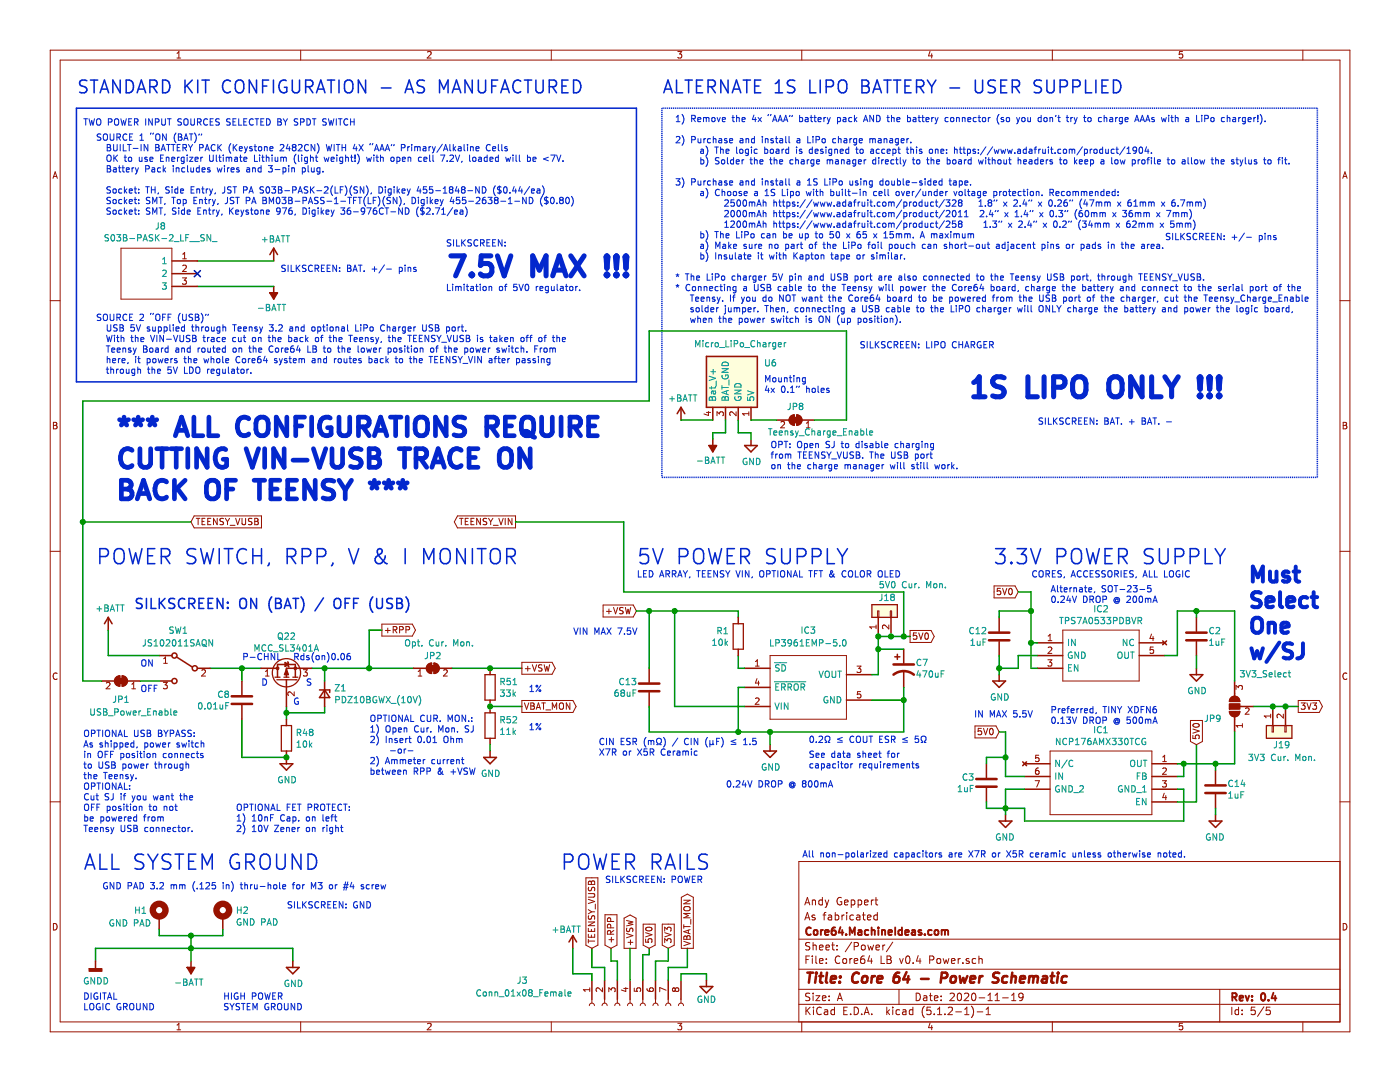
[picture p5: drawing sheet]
EESchema Schematic File Version 4
LIBS:Core64 LB v0.4-cache
EELAYER 29 0
EELAYER END
$Descr A 11000 8500
encoding utf-8
Sheet 5 5
Title "Core 64 - Power Schematic"
Date "2020-11-19"
Rev "0.4"
Comp "Core64.MachineIdeas.com"
Comment1 "As fabricated"
Comment2 "Andy Geppert"
Comment3 ""
Comment4 ""
$EndDescr
$Comp
L power:+BATT #PWR0101
U 1 1
P 850 4950
AR Path="/5E7548ED/5D2956F9" Ref="#PWR0101"  Part="1" 
AR Path="/5E755AC8/5D254AE8/5D2956F9" Ref="#PWR?"  Part="1" 
F 0 "#PWR0101" H 850 4800 50  0001 C CNN
F 1 "+BATT" H 865 5123 50  0000 C CNN
F 2 "" H 850 4950 50  0001 C CNN
F 3 "" H 850 4950 50  0001 C CNN
	1    850  4950
	1    0    0    -1  
$EndComp
Wire Wire Line
	1650 5250 1900 5250
$Comp
L power:-BATT #PWR0104
U 1 1
P 1500 7550
AR Path="/5E7548ED/5D30A5B6" Ref="#PWR0104"  Part="1" 
AR Path="/5E755AC8/5D254AE8/5D30A5B6" Ref="#PWR?"  Part="1" 
F 0 "#PWR0104" H 1500 7400 50  0001 C CNN
F 1 "-BATT" H 1515 7723 50  0000 C CNN
F 2 "" H 1500 7550 50  0001 C CNN
F 3 "" H 1500 7550 50  0001 C CNN
	1    1500 7550
	-1   0    0    1   
$EndComp
Text Notes 8100 4550 0    50   ~ 0
CORES, ACCESSORIES, ALL LOGIC
$Comp
L Switch:SW_SPDT SW1
U 1 1
P 1450 5250
AR Path="/5E7548ED/5E9AF194" Ref="SW1"  Part="1" 
AR Path="/5E755AC8/5D254AE8/5E9AF194" Ref="SW?"  Part="1" 
F 0 "SW1" H 1500 5550 50  0000 C CNN
F 1 "JS102011SAQN" H 1500 5450 50  0000 C CNN
F 2 "Button_Switch_SMD:SW_SPDT_CK-JS102011SAQN" H 1450 5250 50  0001 C CNN
F 3 "~" H 1450 5250 50  0001 C CNN
	1    1450 5250
	-1   0    0    -1  
$EndComp
Text Notes 750  1700 0    50   ~ 0
SOURCE 1 “ON (BAT)”\n  BUILT-IN BATTERY PACK (Keystone 2482CN) WITH 4X “AAA” Primary/Alkaline Cells\n  OK to use Energizer Ultimate Lithium (light weight!) with open cell 7.2V, loaded will be <7V.\n  Battery Pack includes wires and 3-pin plug.\n  \n  Socket: TH, Side Entry, JST PA S03B-PASK-2(LF)(SN), Digikey 455-1848-ND ($0.44/ea)\n  Socket: SMT, Top Entry, JST PA BM03B-PASS-1-TFT(LF)(SN), Digikey 455-2638-1-ND ($0.80)  \n  Socket: SMT, Side Entry, Keystone 976, Digikey 36-976CT-ND ($2.71/ea)
Text Notes 750  2950 0    50   ~ 0
SOURCE 2 “OFF (USB)”\n  USB 5V supplied through Teensy 3.2 and optional LiPo Charger USB port.\n  With the VIN-VUSB trace cut on the back of the Teensy, the TEENSY_VUSB is taken off of the\n  Teensy Board and routed on the Core64 LB to the lower position of the power switch. From\n  here, it powers the whole Core64 system and routes back to the TEENSY_VIN after passing\n  through the 5V LDO regulator.
$Comp
L power:+BATT #PWR0105
U 1 1
P 2150 2050
AR Path="/5E7548ED/5E791B5B" Ref="#PWR0105"  Part="1" 
AR Path="/5E755AC8/5D254AE8/5E791B5B" Ref="#PWR?"  Part="1" 
F 0 "#PWR0105" H 2150 1900 50  0001 C CNN
F 1 "+BATT" H 2165 2223 50  0000 C CNN
F 2 "" H 2150 2050 50  0001 C CNN
F 3 "" H 2150 2050 50  0001 C CNN
	1    2150 2050
	1    0    0    -1  
$EndComp
$Comp
L power:-BATT #PWR0106
U 1 1
P 2150 2250
AR Path="/5E7548ED/5E792BE2" Ref="#PWR0106"  Part="1" 
AR Path="/5E755AC8/5D254AE8/5E792BE2" Ref="#PWR?"  Part="1" 
F 0 "#PWR0106" H 2150 2100 50  0001 C CNN
F 1 "-BATT" H 2165 2423 50  0000 C CNN
F 2 "" H 2150 2250 50  0001 C CNN
F 3 "" H 2150 2250 50  0001 C CNN
	1    2150 2250
	-1   0    0    1   
$EndComp
Text Notes 650  1000 0    50   ~ 0
TWO POWER INPUT SOURCES SELECTED BY SPDT SWITCH
Wire Wire Line
	850  4950 850  5150
Wire Wire Line
	1550 2250 2150 2250
Wire Notes Line style solid
	600  850  5000 850 
Wire Notes Line style solid
	5000 850  5000 3000
Wire Notes Line style solid
	5000 3000 600  3000
Wire Notes Line style solid
	600  3000 600  850 
Text Notes 600  750  0    100  ~ 0
STANDARD KIT CONFIGURATION - AS MANUFACTURED
Text Notes 5200 750  0    100  ~ 0
ALTERNATE 1S LIPO BATTERY - USER SUPPLIED
Wire Wire Line
	4100 5250 3850 5250
Text GLabel 10200 5550 2    50   Output ~ 0
3V3
Text Notes 750  4450 0    118  ~ 0
POWER SWITCH, RPP, V & I MONITOR
Text Notes 7800 4450 0    118  ~ 0
3.3V POWER SUPPLY
$Comp
L power:GND #PWR0116
U 1 1
P 9550 6400
AR Path="/5E7548ED/5E8C4F56" Ref="#PWR0116"  Part="1" 
AR Path="/5E755AC8/5D254AE8/5E8C4F56" Ref="#PWR?"  Part="1" 
F 0 "#PWR0116" H 9550 6150 50  0001 C CNN
F 1 "GND" H 9555 6225 50  0000 C CNN
F 2 "" H 9550 6400 50  0001 C CNN
F 3 "" H 9550 6400 50  0001 C CNN
	1    9550 6400
	-1   0    0    -1  
$EndComp
Wire Notes Line
	5200 850  5200 3750
Wire Notes Line
	5200 3750 10350 3750
Wire Notes Line
	10350 3750 10350 850 
Wire Notes Line
	10350 850  5200 850 
Connection ~ 3850 5250
Text Notes 5000 4550 0    50   ~ 0
LED ARRAY, TEENSY VIN, OPTIONAL TFT & COLOR OLED
$Comp
L Device:R R?
U 1 1
P 3850 5400
AR Path="/5E755787/5E800BC1" Ref="R?"  Part="1" 
AR Path="/5E755AC8/5D2551FF/5E800BC1" Ref="R?"  Part="1" 
AR Path="/5E7548ED/5E800BC1" Ref="R51"  Part="1" 
F 0 "R51" H 3920 5446 50  0000 L CNN
F 1 "33k" H 3920 5355 50  0000 L CNN
F 2 "Resistor_SMD:R_0805_2012Metric" V 3780 5400 50  0001 C CNN
F 3 "~" H 3850 5400 50  0001 C CNN
	1    3850 5400
	1    0    0    -1  
$EndComp
$Comp
L Device:R R?
U 1 1
P 3850 5700
AR Path="/5E755787/5E800BC7" Ref="R?"  Part="1" 
AR Path="/5E755AC8/5D2551FF/5E800BC7" Ref="R?"  Part="1" 
AR Path="/5E7548ED/5E800BC7" Ref="R52"  Part="1" 
F 0 "R52" H 3920 5746 50  0000 L CNN
F 1 "11k" H 3920 5655 50  0000 L CNN
F 2 "Resistor_SMD:R_0805_2012Metric" V 3780 5700 50  0001 C CNN
F 3 "~" H 3850 5700 50  0001 C CNN
	1    3850 5700
	1    0    0    -1  
$EndComp
Wire Wire Line
	4100 5550 3850 5550
Text GLabel 4100 5550 2    50   Output ~ 0
VBAT_MON
Text Notes 650  6850 0    118  ~ 0
ALL SYSTEM GROUND
Wire Wire Line
	1550 2050 2150 2050
$Comp
L Connector:Conn_01x08_Female J?
U 1 1
P 4950 7900
AR Path="/5E75D6AB/5E8E7260" Ref="J?"  Part="1" 
AR Path="/5E7548ED/5E8E7260" Ref="J3"  Part="1" 
F 0 "J3" V 4750 8700 50  0000 L CNN
F 1 "Conn_01x08_Female" V 4850 8350 50  0000 L CNN
F 2 "Connector_PinSocket_2.54mm:PinSocket_1x08_P2.54mm_Vertical" H 4950 7900 50  0001 C CNN
F 3 "~" H 4950 7900 50  0001 C CNN
	1    4950 7900
	0    -1   1    0   
$EndComp
Text GLabel 5250 7450 1    50   Input ~ 0
3V3
Wire Wire Line
	850  5150 1250 5150
$Comp
L power:+BATT #PWR0157
U 1 1
P 4500 7450
AR Path="/5E7548ED/5E8F0624" Ref="#PWR0157"  Part="1" 
AR Path="/5E755AC8/5D254AE8/5E8F0624" Ref="#PWR?"  Part="1" 
F 0 "#PWR0157" H 4500 7300 50  0001 C CNN
F 1 "+BATT" H 4550 7600 50  0000 C CNN
F 2 "" H 4500 7450 50  0001 C CNN
F 3 "" H 4500 7450 50  0001 C CNN
	1    4500 7450
	-1   0    0    -1  
$EndComp
Text GLabel 3000 4950 2    50   Output ~ 0
+RPP
Text GLabel 4950 7450 1    50   Output ~ 0
+VSW
Wire Wire Line
	4500 7450 4500 7650
Wire Wire Line
	4650 7650 4650 7700
Wire Wire Line
	4650 7450 4650 7600
Wire Wire Line
	4750 7600 4750 7700
Wire Wire Line
	4800 7450 4800 7550
Wire Wire Line
	4850 7550 4850 7700
Wire Wire Line
	5250 7450 5250 7550
Wire Wire Line
	5250 7550 5150 7550
Wire Wire Line
	5150 7550 5150 7700
Wire Wire Line
	5400 7450 5400 7600
Wire Wire Line
	5400 7600 5250 7600
Wire Wire Line
	5250 7600 5250 7700
Wire Wire Line
	5550 7700 5550 7650
Wire Wire Line
	5550 7650 5350 7650
Wire Wire Line
	5350 7650 5350 7700
Wire Wire Line
	5050 7500 5050 7700
$Comp
L power:GND #PWR0161
U 1 1
P 5550 7700
AR Path="/5E7548ED/5E91E931" Ref="#PWR0161"  Part="1" 
AR Path="/5E755AC8/5D254AE8/5E91E931" Ref="#PWR?"  Part="1" 
F 0 "#PWR0161" H 5550 7450 50  0001 C CNN
F 1 "GND" H 5550 7550 50  0000 C CNN
F 2 "" H 5550 7700 50  0001 C CNN
F 3 "" H 5550 7700 50  0001 C CNN
	1    5550 7700
	-1   0    0    -1  
$EndComp
$Comp
L Mechanical:MountingHole_Pad H2
U 1 1
P 1750 7200
F 0 "H2" H 1850 7250 50  0000 L CNN
F 1 "GND PAD" H 1850 7157 50  0000 L CNN
F 2 "MountingHole:MountingHole_3.2mm_M3_Pad_Via" H 1750 7200 50  0001 C CNN
F 3 "~" H 1750 7200 50  0001 C CNN
	1    1750 7200
	1    0    0    -1  
$EndComp
$Comp
L Mechanical:MountingHole_Pad H1
U 1 1
P 1250 7200
F 0 "H1" H 1050 7250 50  0000 L CNN
F 1 "GND PAD" H 850 7150 50  0000 L CNN
F 2 "MountingHole:MountingHole_3.2mm_M3_Pad_Via" H 1250 7200 50  0001 C CNN
F 3 "~" H 1250 7200 50  0001 C CNN
	1    1250 7200
	1    0    0    -1  
$EndComp
Wire Wire Line
	2900 4950 2900 5250
Connection ~ 2900 5250
Wire Wire Line
	2900 5250 3250 5250
Text Notes 4400 6850 0    118  ~ 0
POWER RAILS
Wire Wire Line
	5050 7500 5100 7500
Wire Wire Line
	5100 7500 5100 7450
Wire Wire Line
	1500 7450 1500 7550
Wire Wire Line
	2300 7550 2300 7450
Text Notes 1750 7950 0    50   ~ 0
HIGH POWER\nSYSTEM GROUND
$Comp
L power:GND #PWR0115
U 1 1
P 2300 7550
AR Path="/5E7548ED/5E8C20D5" Ref="#PWR0115"  Part="1" 
AR Path="/5E755AC8/5D254AE8/5E8C20D5" Ref="#PWR?"  Part="1" 
F 0 "#PWR0115" H 2300 7300 50  0001 C CNN
F 1 "GND" H 2305 7375 50  0000 C CNN
F 2 "" H 2300 7550 50  0001 C CNN
F 3 "" H 2300 7550 50  0001 C CNN
	1    2300 7550
	1    0    0    -1  
$EndComp
Text Notes 650  7950 0    50   ~ 0
DIGITAL\nLOGIC GROUND
Connection ~ 1500 7450
Wire Wire Line
	1500 7450 2300 7450
$Comp
L power:GND #PWR0167
U 1 1
P 3850 5900
AR Path="/5E7548ED/5E93E34A" Ref="#PWR0167"  Part="1" 
AR Path="/5E755AC8/5D254AE8/5E93E34A" Ref="#PWR?"  Part="1" 
F 0 "#PWR0167" H 3850 5650 50  0001 C CNN
F 1 "GND" H 3855 5725 50  0000 C CNN
F 2 "" H 3850 5900 50  0001 C CNN
F 3 "" H 3850 5900 50  0001 C CNN
	1    3850 5900
	1    0    0    -1  
$EndComp
Wire Wire Line
	3850 5850 3850 5900
$Comp
L Device:C C?
U 1 1
P 7750 6150
AR Path="/5E755787/5EBB7068" Ref="C?"  Part="1" 
AR Path="/5E755AC8/5D2551FF/5EBB7068" Ref="C?"  Part="1" 
AR Path="/5EA63449/5EBB7068" Ref="C?"  Part="1" 
AR Path="/5E7548ED/5EBB7068" Ref="C3"  Part="1" 
F 0 "C3" H 7841 6196 50  0000 L CNN
F 1 "1uF" H 7841 6105 50  0000 L CNN
F 2 "Capacitor_SMD:C_0805_2012Metric" H 7750 6150 50  0001 C CNN
F 3 "~" H 7750 6150 50  0001 C CNN
	1    7750 6150
	-1   0    0    -1  
$EndComp
$Comp
L Device:C C?
U 1 1
P 9400 5000
AR Path="/5E755787/5EBB706E" Ref="C?"  Part="1" 
AR Path="/5E755AC8/5D2551FF/5EBB706E" Ref="C?"  Part="1" 
AR Path="/5EA63449/5EBB706E" Ref="C?"  Part="1" 
AR Path="/5E7548ED/5EBB706E" Ref="C2"  Part="1" 
F 0 "C2" H 9491 5046 50  0000 L CNN
F 1 "1uF" H 9491 4955 50  0000 L CNN
F 2 "Capacitor_SMD:C_0805_2012Metric" H 9400 5000 50  0001 C CNN
F 3 "~" H 9400 5000 50  0001 C CNN
	1    9400 5000
	1    0    0    -1  
$EndComp
Wire Wire Line
	1250 7300 1250 7350
Wire Wire Line
	750  7450 1500 7450
Wire Wire Line
	750  7450 750  7550
Text Notes 2050 5400 0    50   ~ 0
D
Text Notes 2300 5550 0    50   ~ 0
G
Text Notes 2400 5400 0    50   ~ 0
S
Wire Wire Line
	2250 5550 2250 5600
Wire Wire Line
	2250 5600 2550 5600
Wire Wire Line
	2550 5600 2550 5550
Connection ~ 2250 5600
Wire Wire Line
	2250 5600 2250 5650
$Comp
L power:GND #PWR0110
U 1 1
P 2250 5950
AR Path="/5E7548ED/5F53E985" Ref="#PWR0110"  Part="1" 
AR Path="/5E755AC8/5D254AE8/5F53E985" Ref="#PWR?"  Part="1" 
F 0 "#PWR0110" H 2250 5700 50  0001 C CNN
F 1 "GND" H 2255 5775 50  0000 C CNN
F 2 "" H 2250 5950 50  0001 C CNN
F 3 "" H 2250 5950 50  0001 C CNN
	1    2250 5950
	1    0    0    -1  
$EndComp
Wire Wire Line
	2250 5950 1900 5950
Wire Wire Line
	1900 5950 1900 5650
Wire Wire Line
	1900 5350 1900 5250
Wire Wire Line
	1900 5250 2050 5250
Connection ~ 1900 5250
$Comp
L Jumper:SolderJumper_2_Bridged JP1
U 1 1
P 950 5350
F 0 "JP1" H 950 5500 50  0000 C CNN
F 1 "USB_Power_Enable" H 850 5600 50  0000 C CNN
F 2 "Jumper:SolderJumper-2_P1.3mm_Bridged_Pad1.0x1.5mm" H 950 5350 50  0001 C CNN
F 3 "~" H 950 5350 50  0001 C CNN
	1    950  5350
	-1   0    0    1   
$EndComp
Wire Wire Line
	650  5350 800  5350
Wire Wire Line
	1100 5350 1250 5350
Text Notes 650  6550 0    50   ~ 0
OPTIONAL USB BYPASS:\nAs shipped, power switch\nin OFF position connects\nto USB power through\nthe Teensy.\nOPTIONAL:\nCut SJ if you want the \nOFF position to not\nbe powered from\nTeensy USB connector.
Text Notes 1050 4800 0    79   ~ 0
SILKSCREEN: ON (BAT) / OFF (USB)
Text GLabel 4100 5250 2    50   Output ~ 0
+VSW
Text GLabel 5000 4800 0    50   Input ~ 0
+VSW
$Comp
L power:GND #PWR0113
U 1 1
P 6050 5850
AR Path="/5E7548ED/5F56E724" Ref="#PWR0113"  Part="1" 
AR Path="/5E755AC8/5D254AE8/5F56E724" Ref="#PWR?"  Part="1" 
F 0 "#PWR0113" H 6050 5600 50  0001 C CNN
F 1 "GND" H 6055 5675 50  0000 C CNN
F 2 "" H 6050 5850 50  0001 C CNN
F 3 "" H 6050 5850 50  0001 C CNN
	1    6050 5850
	1    0    0    -1  
$EndComp
Connection ~ 3850 5550
Text Notes 3500 2200 0    157  ~ 31
7.5V MAX !!!
Text Notes 2200 2150 0    50   ~ 0
SILKSCREEN: BAT. +/- pins
Text GLabel 4800 7450 1    50   Input ~ 0
+RPP
Wire Wire Line
	3550 5250 3850 5250
$Comp
L Jumper:SolderJumper_2_Bridged JP2
U 1 1
P 3400 5250
F 0 "JP2" H 3400 5350 50  0000 C CNN
F 1 "Opt. Cur. Mon." H 3450 5450 50  0000 C CNN
F 2 "Jumper:SolderJumper-2_P1.3mm_Bridged_Pad1.0x1.5mm" H 3400 5250 50  0001 C CNN
F 3 "~" H 3400 5250 50  0001 C CNN
	1    3400 5250
	1    0    0    -1  
$EndComp
Text Notes 2900 6100 0    50   ~ 0
OPTIONAL CUR. MON.:\n1) Open Cur. Mon. SJ\n2) Insert 0.01 Ohm\n    -or-\n2) Ammeter current\nbetween RPP & +VSW 
Text Notes 5000 4450 0    118  ~ 0
5V POWER SUPPLY
Wire Wire Line
	2900 4950 3000 4950
Text GLabel 7150 5000 2    50   Output ~ 0
5V0
Text GLabel 5100 7450 1    50   Input ~ 0
5V0
Text GLabel 4650 7450 1    50   Input ~ 0
TEENSY_VUSB
Text GLabel 1500 4100 2    50   Input ~ 0
TEENSY_VUSB
Wire Wire Line
	1500 7350 1250 7350
$Comp
L power:GNDD #PWR0103
U 1 1
P 750 7550
AR Path="/5E7548ED/5D31E05B" Ref="#PWR0103"  Part="1" 
AR Path="/5E755AC8/5D254AE8/5D31E05B" Ref="#PWR?"  Part="1" 
F 0 "#PWR0103" H 750 7300 50  0001 C CNN
F 1 "GNDD" H 754 7395 50  0000 C CNN
F 2 "" H 750 7550 50  0001 C CNN
F 3 "" H 750 7550 50  0001 C CNN
	1    750  7550
	1    0    0    -1  
$EndComp
Wire Wire Line
	1500 7350 1500 7450
Wire Wire Line
	1500 7350 1750 7350
Wire Wire Line
	1750 7350 1750 7300
Connection ~ 1500 7350
Text Notes 4150 5750 0    50   ~ 0
1%
Text Notes 4150 5450 0    50   ~ 0
1%
Text Notes 1900 5200 0    50   ~ 0
P-CHNL
Text Notes 900  3950 0    146  ~ 29
*** ALL CONFIGURATIONS REQUIRE\nCUTTING VIN-VUSB TRACE ON\nBACK OF TEENSY ***
Text GLabel 5400 7450 1    50   Output ~ 0
VBAT_MON
Text Notes 7600 3150 0    157  ~ 31
1S LIPO ONLY !!!
$Comp
L CORE_64_LIBRARY:Micro_LiPo_Charger U6
U 1 1
P 5800 3000
F 0 "U6" V 5650 3200 50  0000 L CNN
F 1 "Micro_LiPo_Charger" V 5500 2650 50  0000 L CNN
F 2 "Core_Memory_8x8_Array:Micro_LiPo_Charger" H 5800 3000 50  0001 C CNN
F 3 "" H 5800 3000 50  0001 C CNN
	1    5800 3000
	0    1    1    0   
$EndComp
$Comp
L power:GND #PWR0150
U 1 1
P 5900 3450
AR Path="/5E7548ED/5F5509C3" Ref="#PWR0150"  Part="1" 
AR Path="/5E755AC8/5D254AE8/5F5509C3" Ref="#PWR?"  Part="1" 
F 0 "#PWR0150" H 5900 3200 50  0001 C CNN
F 1 "GND" H 5905 3275 50  0000 C CNN
F 2 "" H 5900 3450 50  0001 C CNN
F 3 "" H 5900 3450 50  0001 C CNN
	1    5900 3450
	1    0    0    -1  
$EndComp
$Comp
L power:-BATT #PWR0153
U 1 1
P 5600 3450
AR Path="/5E7548ED/5F5623DF" Ref="#PWR0153"  Part="1" 
AR Path="/5E755AC8/5D254AE8/5F5623DF" Ref="#PWR?"  Part="1" 
F 0 "#PWR0153" H 5600 3300 50  0001 C CNN
F 1 "-BATT" H 5615 3623 50  0000 C CNN
F 2 "" H 5600 3450 50  0001 C CNN
F 3 "" H 5600 3450 50  0001 C CNN
	1    5600 3450
	-1   0    0    1   
$EndComp
$Comp
L power:+BATT #PWR0154
U 1 1
P 5350 3300
AR Path="/5E7548ED/5F56292A" Ref="#PWR0154"  Part="1" 
AR Path="/5E755AC8/5D254AE8/5F56292A" Ref="#PWR?"  Part="1" 
F 0 "#PWR0154" H 5350 3150 50  0001 C CNN
F 1 "+BATT" H 5365 3473 50  0000 C CNN
F 2 "" H 5350 3300 50  0001 C CNN
F 3 "" H 5350 3300 50  0001 C CNN
	1    5350 3300
	1    0    0    -1  
$EndComp
Wire Wire Line
	5350 3300 5600 3300
Wire Wire Line
	5800 3300 5800 3400
Wire Wire Line
	5800 3400 5900 3400
Wire Wire Line
	5900 3400 5900 3450
Wire Wire Line
	5700 3300 5700 3400
Wire Wire Line
	5700 3400 5600 3400
Wire Wire Line
	5600 3400 5600 3450
Text Notes 1850 6550 0    50   ~ 0
OPTIONAL FET PROTECT:\n1) 10nF Cap. on left\n2) 10V Zener on right
$Comp
L S03B-PASK-2_LF__SN_:S03B-PASK-2_LF__SN_ J8
U 1 1
P 1550 2250
F 0 "J8" H 1840 1782 50  0000 C CNN
F 1 "S03B-PASK-2_LF__SN_" H 1840 1875 50  0000 C CNN
F 2 "JST_S03B-PASK-2_LF__SN_:S03BPASK2LFSN" H 2200 2350 50  0001 L CNN
F 3 "http://www.jst-mfg.com/product/pdf/eng/ePA-F.pdf" H 2200 2250 50  0001 L CNN
F 4 "JST (JAPAN SOLDERLESS TERMINALS) - S03B-PASK-2(LF)(SN) - HEADER, PA, 3WAY, SIDE, 2MM" H 2200 2150 50  0001 L CNN "Description"
F 5 "6.5" H 2200 2050 50  0001 L CNN "Height"
F 6 "JST (JAPAN SOLDERLESS TERMINALS)" H 2200 1950 50  0001 L CNN "Manufacturer_Name"
F 7 "S03B-PASK-2(LF)(SN)" H 2200 1850 50  0001 L CNN "Manufacturer_Part_Number"
F 8 "S03B-PASK-2(LF)(SN)" H 2200 1750 50  0001 L CNN "Arrow Part Number"
F 9 "https://www.arrow.com/en/products/s03b-pask-2-lf-sn/jst-manufacturing" H 2200 1650 50  0001 L CNN "Arrow Price/Stock"
F 10 "" H 2200 1550 50  0001 L CNN "Mouser Part Number"
F 11 "" H 2200 1450 50  0001 L CNN "Mouser Price/Stock"
	1    1550 2250
	-1   0    0    1   
$EndComp
Text Notes 9150 1900 0    50   ~ 0
SILKSCREEN: +/- pins
Text Notes 5300 2550 0    50   ~ 0
1) Remove the 4x “AAA” battery pack AND the battery connector (so you don’t try to charge AAAs with a LiPo charger!).\n\n2) Purchase and install a LiPo charge manager.\n     a) The logic board is designed to accept this one: https://www.adafruit.com/product/1904.\n     b) Solder the the charge manager directly to the board without headers to keep a low profile to allow the stylus to fit.\n\n3) Purchase and install a 1S LiPo using double-sided tape. \n     a) Choose a 1S Lipo with built-in cell over/under voltage protection. Recommended:\n          2500mAh https://www.adafruit.com/product/328   1.8” x 2.4” x 0.26” (47mm x 61mm x 6.7mm)\n          2000mAh https://www.adafruit.com/product/2011  2.4” x 1.4” x 0.3” (60mm x 36mm x 7mm)\n          1200mAh https://www.adafruit.com/product/258    1.3” x 2.4” x 0.2” (34mm x 62mm x 5mm)\n     b) The LiPo can be up to 50 x 65 x 15mm. A maximum \n     a) Make sure no part of the LiPo foil pouch can short-out adjacent pins or pads in the area.\n     b) Insulate it with Kapton tape or similar.\n\n* The LiPo charger 5V pin and USB port are also connected to the Teensy USB port, through TEENSY_VUSB.\n* Connecting a USB cable to the Teensy will power the Core64 board, charge the battery and connect to the serial port of the\n   Teensy. If you do NOT want the Core64 board to be powered from the USB port of the charger, cut the Teensy_Charge_Enable \n   solder jumper. Then, connecting a USB cable to the LiPO charger will ONLY charge the battery and power the logic board,\n   when the power switch is ON (up position).
Wire Wire Line
	4500 7650 4650 7650
Wire Wire Line
	4650 7600 4750 7600
Wire Wire Line
	4800 7550 4850 7550
Wire Wire Line
	4950 7450 4950 7700
$Comp
L Jumper:SolderJumper_2_Bridged JP8
U 1 1
P 6250 3300
F 0 "JP8" H 6250 3200 50  0000 C CNN
F 1 "Teensy_Charge_Enable" H 6050 3400 50  0000 C CNN
F 2 "Jumper:SolderJumper-2_P1.3mm_Bridged_RoundedPad1.0x1.5mm" H 6250 3300 50  0001 C CNN
F 3 "~" H 6250 3300 50  0001 C CNN
	1    6250 3300
	-1   0    0    1   
$EndComp
Text Notes 6050 3700 0    50   ~ 0
OPT: Open SJ to disable charging\nfrom TEENSY_VUSB. The USB port\non the charge manager will still work.
Wire Wire Line
	5900 3300 6100 3300
Text Notes 6300 6750 0    50   ~ 0
All non-polarized capacitors are X7R or X5R ceramic unless otherwise noted.
$Comp
L NCP176AMX330TCG:NCP176AMX330TCG IC1
U 1 1
P 9250 6000
F 0 "IC1" H 9850 6268 50  0000 C CNN
F 1 "NCP176AMX330TCG" H 9850 6175 50  0000 C CNN
F 2 "NCP176AMX330TCG:NCP176AMX330TCG" H 10300 6100 50  0001 L CNN
F 3 "https://www.mouser.com/datasheet/2/308/NCP176-D-1551588.pdf" H 10300 6000 50  0001 L CNN
F 4 "ON Semiconductor NCP176AMX330TCG, LDO Voltage Regulator, 500mA, 3.3 V +/-0.8%, 1.4  5.5 Vin, 6-Pin XDFN" H 10300 5900 50  0001 L CNN "Description"
F 5 "0.45" H 10300 5800 50  0001 L CNN "Height"
F 6 "ON Semiconductor" H 10300 5700 50  0001 L CNN "Manufacturer_Name"
F 7 "NCP176AMX330TCG" H 10300 5600 50  0001 L CNN "Manufacturer_Part_Number"
F 8 "NCP176AMX330TCG" H 10300 5500 50  0001 L CNN "Arrow Part Number"
F 9 "https://www.arrow.com/en/products/ncp176amx330tcg/on-semiconductor" H 10300 5400 50  0001 L CNN "Arrow Price/Stock"
F 10 "863-NCP176AMX330TCG" H 10300 5300 50  0001 L CNN "Mouser Part Number"
F 11 "https://www.mouser.com/Search/Refine.aspx?Keyword=863-NCP176AMX330TCG" H 10300 5200 50  0001 L CNN "Mouser Price/Stock"
	1    9250 6000
	-1   0    0    -1  
$EndComp
$Comp
L TPS7A0533PDBVR:TPS7A0533PDBVR IC2
U 1 1
P 8150 5050
F 0 "IC2" H 8650 5318 50  0000 C CNN
F 1 "TPS7A0533PDBVR" H 8650 5225 50  0000 C CNN
F 2 "TPS7A0533PDBVR:SOT95P280X145-5N" H 9000 5150 50  0001 L CNN
F 3 "http://www.ti.com/lit/gpn/tps7a05" H 9000 5050 50  0001 L CNN
F 4 "1-A, ultra-low-IQ, 200-mA low-dropout (LDO) regulator in a small-sized package" H 9000 4950 50  0001 L CNN "Description"
F 5 "1.45" H 9000 4850 50  0001 L CNN "Height"
F 6 "Texas Instruments" H 9000 4750 50  0001 L CNN "Manufacturer_Name"
F 7 "TPS7A0533PDBVR" H 9000 4650 50  0001 L CNN "Manufacturer_Part_Number"
F 8 "TPS7A0533PDBVR" H 9000 4550 50  0001 L CNN "Arrow Part Number"
F 9 "https://www.arrow.com/en/products/tps7a0533pdbvr/texas-instruments" H 9000 4450 50  0001 L CNN "Arrow Price/Stock"
F 10 "595-TPS7A0533PDBVR" H 9000 4350 50  0001 L CNN "Mouser Part Number"
F 11 "https://www.mouser.co.uk/ProductDetail/Texas-Instruments/TPS7A0533PDBVR?qs=vdi0iO8H4N0h9F4GOtQJBA%3D%3D" H 9000 4250 50  0001 L CNN "Mouser Price/Stock"
	1    8150 5050
	1    0    0    -1  
$EndComp
Text Notes 8250 5700 0    50   ~ 0
Preferred, TINY XDFN6\n0.13V DROP @ 500mA
Text Notes 8250 4750 0    50   ~ 0
Alternate, SOT-23-5\n0.24V DROP @ 200mA
$Comp
L power:GND #PWR0119
U 1 1
P 7850 5300
AR Path="/5E7548ED/5F5C202C" Ref="#PWR0119"  Part="1" 
AR Path="/5E755AC8/5D254AE8/5F5C202C" Ref="#PWR?"  Part="1" 
F 0 "#PWR0119" H 7850 5050 50  0001 C CNN
F 1 "GND" H 7855 5125 50  0000 C CNN
F 2 "" H 7850 5300 50  0001 C CNN
F 3 "" H 7850 5300 50  0001 C CNN
	1    7850 5300
	1    0    0    -1  
$EndComp
Wire Wire Line
	9250 6100 9300 6100
Wire Wire Line
	9300 6100 9300 6000
Wire Wire Line
	9300 6000 9250 6000
Connection ~ 9300 6000
$Comp
L Device:C C?
U 1 1
P 9550 6200
AR Path="/5E755787/5F5D4D85" Ref="C?"  Part="1" 
AR Path="/5E755AC8/5D2551FF/5F5D4D85" Ref="C?"  Part="1" 
AR Path="/5EA63449/5F5D4D85" Ref="C?"  Part="1" 
AR Path="/5E7548ED/5F5D4D85" Ref="C14"  Part="1" 
F 0 "C14" H 9641 6246 50  0000 L CNN
F 1 "1uF" H 9641 6155 50  0000 L CNN
F 2 "Capacitor_SMD:C_0805_2012Metric" H 9550 6200 50  0001 C CNN
F 3 "~" H 9550 6200 50  0001 C CNN
	1    9550 6200
	1    0    0    -1  
$EndComp
$Comp
L Device:C C?
U 1 1
P 7850 5000
AR Path="/5E755787/5F5DC13F" Ref="C?"  Part="1" 
AR Path="/5E755AC8/5D2551FF/5F5DC13F" Ref="C?"  Part="1" 
AR Path="/5EA63449/5F5DC13F" Ref="C?"  Part="1" 
AR Path="/5E7548ED/5F5DC13F" Ref="C12"  Part="1" 
F 0 "C12" H 7941 5046 50  0000 L CNN
F 1 "1uF" H 7941 4955 50  0000 L CNN
F 2 "Capacitor_SMD:C_0805_2012Metric" H 7850 5000 50  0001 C CNN
F 3 "~" H 7850 5000 50  0001 C CNN
	1    7850 5000
	-1   0    0    -1  
$EndComp
Wire Wire Line
	9250 6300 9400 6300
Wire Wire Line
	9400 6300 9400 5850
Wire Wire Line
	9300 6000 9550 6000
Text GLabel 9400 5850 1    50   Input ~ 0
5V0
Wire Wire Line
	9550 6000 9550 6050
Connection ~ 9550 6000
Wire Wire Line
	9550 6350 9550 6400
$Comp
L power:GND #PWR0125
U 1 1
P 7900 6400
AR Path="/5E7548ED/5F5EF2E5" Ref="#PWR0125"  Part="1" 
AR Path="/5E755AC8/5D254AE8/5F5EF2E5" Ref="#PWR?"  Part="1" 
F 0 "#PWR0125" H 7900 6150 50  0001 C CNN
F 1 "GND" H 7905 6225 50  0000 C CNN
F 2 "" H 7900 6400 50  0001 C CNN
F 3 "" H 7900 6400 50  0001 C CNN
	1    7900 6400
	-1   0    0    -1  
$EndComp
Wire Wire Line
	8050 6100 7900 6100
Wire Wire Line
	8050 6200 7900 6200
Wire Wire Line
	7900 6200 7900 6350
Wire Wire Line
	7750 6000 7750 5950
Wire Wire Line
	7750 5950 7900 5950
Connection ~ 7900 5950
Wire Wire Line
	7750 6300 7750 6350
Wire Wire Line
	7750 6350 7900 6350
Connection ~ 7900 6350
Wire Wire Line
	7900 6350 7900 6400
Wire Wire Line
	9150 5150 9250 5150
$Comp
L power:GND #PWR0160
U 1 1
P 9400 5250
AR Path="/5E7548ED/5F5FF918" Ref="#PWR0160"  Part="1" 
AR Path="/5E755AC8/5D254AE8/5F5FF918" Ref="#PWR?"  Part="1" 
F 0 "#PWR0160" H 9400 5000 50  0001 C CNN
F 1 "GND" H 9405 5075 50  0000 C CNN
F 2 "" H 9400 5250 50  0001 C CNN
F 3 "" H 9400 5250 50  0001 C CNN
	1    9400 5250
	1    0    0    -1  
$EndComp
Wire Wire Line
	9250 5150 9250 4800
Wire Wire Line
	9250 4800 9400 4800
Wire Wire Line
	9400 4800 9400 4850
Connection ~ 9400 4800
Wire Wire Line
	9400 5150 9400 5250
Wire Wire Line
	7850 4850 7850 4800
Wire Wire Line
	7850 4800 8100 4800
Wire Wire Line
	8100 5050 8150 5050
Wire Wire Line
	8100 5050 8100 5250
Wire Wire Line
	8100 5250 8150 5250
Connection ~ 8100 5050
Connection ~ 8100 4800
Wire Wire Line
	8100 4800 8100 5050
Wire Wire Line
	8150 5150 8000 5150
Wire Wire Line
	8000 5150 8000 5250
Wire Wire Line
	7850 5150 7850 5250
Wire Wire Line
	8000 5250 7850 5250
Connection ~ 7850 5250
Wire Wire Line
	7850 5250 7850 5300
$Comp
L Jumper:SolderJumper_3_Open JP9
U 1 1
P 9700 5550
F 0 "JP9" V 9600 5650 50  0000 L CNN
F 1 "3V3_Select" V 9950 5100 50  0000 L CNN
F 2 "Jumper:SolderJumper-3_P1.3mm_Open_Pad1.0x1.5mm_NumberLabels" H 9700 5550 50  0001 C CNN
F 3 "~" H 9700 5550 50  0001 C CNN
	1    9700 5550
	0    -1   -1   0   
$EndComp
Wire Wire Line
	9700 5350 9700 4800
Wire Wire Line
	9400 4800 9700 4800
Wire Wire Line
	9700 6000 9700 5750
Wire Wire Line
	9550 6000 9700 6000
Text Notes 9800 5200 0    118  ~ 24
Must\nSelect\nOne\nw/SJ
Text GLabel 8000 4650 0    50   Input ~ 0
5V0
Text GLabel 7850 5750 0    50   Input ~ 0
5V0
$Comp
L Device:CP1 C?
U 1 1
P 7100 5250
AR Path="/5E755787/5F69BA6F" Ref="C?"  Part="1" 
AR Path="/5E755AC8/5D2551FF/5F69BA6F" Ref="C?"  Part="1" 
AR Path="/5EA63449/5F69BA6F" Ref="C?"  Part="1" 
AR Path="/5E7548ED/5F69BA6F" Ref="C7"  Part="1" 
F 0 "C7" H 7191 5296 50  0000 L CNN
F 1 "470uF" H 7191 5205 50  0000 L CNN
F 2 "Capacitor_SMD:CP_Elec_6.3x7.7" H 7100 5250 50  0001 C CNN
F 3 "" H 7100 5250 50  0001 C CNN
F 4 "565-EMHL100ARA471MHA0GCT-ND" H 7100 5250 50  0001 C CNN "Digikey"
	1    7100 5250
	1    0    0    -1  
$EndComp
$Comp
L Device:C C?
U 1 1
P 5100 5400
AR Path="/5E755787/5F69C890" Ref="C?"  Part="1" 
AR Path="/5E755AC8/5D2551FF/5F69C890" Ref="C?"  Part="1" 
AR Path="/5EA63449/5F69C890" Ref="C?"  Part="1" 
AR Path="/5E7548ED/5F69C890" Ref="C13"  Part="1" 
F 0 "C13" H 5191 5446 50  0000 L CNN
F 1 "68uF" H 5191 5355 50  0000 L CNN
F 2 "Capacitor_SMD:C_1206_3216Metric" H 5100 5400 50  0001 C CNN
F 3 "https://product.tdk.com/en/search/capacitor/ceramic/mlcc/info?part_no=C3216X5R1A686M160AC" H 5100 5400 50  0001 C CNN
	1    5100 5400
	-1   0    0    -1  
$EndComp
$Comp
L LP3961EMP-5.0:LP3961EMP-5.0 IC3
U 1 1
P 5850 5250
F 0 "IC3" H 6350 5550 50  0000 C CNN
F 1 "LP3961EMP-5.0" H 6350 5450 50  0000 C CNN
F 2 "LP3961EMP-5.0:SOT150P696X180-5N" H 6900 5350 50  0001 L CNN
F 3 "https://4donline.ihs.com/images/VipMasterIC/IC/NATL/NATLS08520/NATLS08520-1.pdf?hkey=EC6BD57738AE6E33B588C5F9AD3CEFA7" H 6900 5250 50  0001 L CNN
F 4 "Fast Ultra Low Dropout Linear Regulators" H 6900 5150 50  0001 L CNN "Description"
F 5 "" H 6900 5050 50  0001 L CNN "Height"
F 6 "Texas Instruments" H 6900 4950 50  0001 L CNN "Manufacturer_Name"
F 7 "LP3961EMP-5.0" H 6900 4850 50  0001 L CNN "Manufacturer_Part_Number"
F 8 "LP3961EMP-5.0" H 6900 4750 50  0001 L CNN "Arrow Part Number"
F 9 "https://www.arrow.com/en/products/lp3961emp-5.0/texas-instruments" H 6900 4650 50  0001 L CNN "Arrow Price/Stock"
F 10 "926-LP3961EMP-50" H 6900 4550 50  0001 L CNN "Mouser Part Number"
F 11 "https://www.mouser.com/Search/Refine.aspx?Keyword=926-LP3961EMP-50" H 6900 4450 50  0001 L CNN "Mouser Price/Stock"
	1    5850 5250
	1    0    0    -1  
$EndComp
Wire Wire Line
	5850 5400 5800 5400
Wire Wire Line
	6850 5500 7100 5500
Wire Wire Line
	6850 5300 6900 5300
Wire Wire Line
	6900 5000 6900 5100
Wire Wire Line
	6900 5100 7100 5100
Wire Wire Line
	7100 5400 7100 5500
Connection ~ 7100 5500
Wire Wire Line
	7850 5750 7900 5750
Wire Wire Line
	7900 5750 7900 5950
Wire Wire Line
	8000 4650 8100 4650
Wire Wire Line
	8100 4650 8100 4800
Wire Wire Line
	7900 5950 7900 6100
Wire Wire Line
	7100 5500 7100 5750
Wire Wire Line
	5100 5550 5100 5750
Wire Wire Line
	5100 5750 5800 5750
Wire Wire Line
	6050 5750 6050 5850
Wire Wire Line
	5000 4800 5100 4800
Connection ~ 5100 4800
Wire Wire Line
	5850 5250 5800 5250
Wire Wire Line
	5800 5250 5800 5150
Wire Wire Line
	5800 4800 5800 4850
$Comp
L Device:R R?
U 1 1
P 5800 5000
AR Path="/5E755787/5F535DE4" Ref="R?"  Part="1" 
AR Path="/5E755AC8/5D2551FF/5F535DE4" Ref="R?"  Part="1" 
AR Path="/5E7548ED/5F535DE4" Ref="R1"  Part="1" 
F 0 "R1" H 5870 5046 50  0000 L CNN
F 1 "10k" H 5870 4955 50  0000 L CNN
F 2 "Resistor_SMD:R_0805_2012Metric" V 5730 5000 50  0001 C CNN
F 3 "~" H 5800 5000 50  0001 C CNN
	1    5800 5000
	-1   0    0    -1  
$EndComp
Wire Wire Line
	5100 4800 5300 4800
Wire Wire Line
	5100 4800 5100 5250
Wire Wire Line
	5300 4800 5300 5550
Wire Wire Line
	5300 5550 5850 5550
Connection ~ 5300 4800
Connection ~ 6050 5750
Wire Wire Line
	6050 5750 7100 5750
Wire Wire Line
	5800 5400 5800 5750
Connection ~ 5800 5750
Wire Wire Line
	5800 5750 6050 5750
Text Notes 4700 5950 0    50   ~ 0
CIN ESR (mΩ) / CIN (μF) ≤ 1.5\nX7R or X5R Ceramic
Text Notes 6350 5850 0    50   ~ 0
0.2Ω ≤ COUT ESR ≤ 5Ω
Text Notes 6350 6050 0    50   ~ 0
See data sheet for\ncapacitor requirements
Text Notes 800  7000 0    50   ~ 0
GND PAD 3.2 mm (.125 in) thru-hole for M3 or #4 screw
Text Notes 2250 7150 0    50   ~ 0
SILKSCREEN: GND
Text Notes 6750 2750 0    50   ~ 0
SILKSCREEN: LIPO CHARGER
Text Notes 8150 3350 0    50   ~ 0
SILKSCREEN: BAT. + BAT. -
Text Notes 4750 6950 0    50   ~ 0
SILKSCREEN: POWER
Text Notes 6000 3100 0    50   ~ 0
Mounting\n4x 0.1” holes
$Comp
L Connector_Generic:Conn_01x02 J18
U 1 1
P 6900 4800
F 0 "J18" V 7000 4800 50  0000 R CNN
F 1 "5V0 Cur. Mon." V 7100 4800 50  0000 R CNN
F 2 "Connector_PinSocket_2.54mm:PinSocket_1x02_P2.54mm_Vertical" H 6900 4800 50  0001 C CNN
F 3 "~" H 6900 4800 50  0001 C CNN
	1    6900 4800
	0    -1   -1   0   
$EndComp
Wire Wire Line
	7000 5000 7100 5000
Wire Wire Line
	6900 5000 7000 5000
Connection ~ 6900 5000
Connection ~ 7000 5000
Wire Wire Line
	6900 5100 6900 5300
Connection ~ 6900 5100
$Comp
L Connector_Generic:Conn_01x02 J19
U 1 1
P 10000 5750
F 0 "J19" V 10100 5750 50  0000 R CNN
F 1 "3V3 Cur. Mon." V 10200 5950 50  0000 R CNN
F 2 "Connector_PinSocket_2.54mm:PinSocket_1x02_P2.54mm_Vertical" H 10000 5750 50  0001 C CNN
F 3 "~" H 10000 5750 50  0001 C CNN
	1    10000 5750
	0    -1   1    0   
$EndComp
Wire Wire Line
	9250 6200 9300 6200
Wire Wire Line
	9300 6200 9300 6450
Wire Wire Line
	9300 6450 8050 6450
Wire Wire Line
	8050 6450 8050 6350
Wire Wire Line
	8050 6350 7900 6350
Connection ~ 7100 5000
Wire Wire Line
	7100 5000 7150 5000
Text GLabel 4050 4100 0    50   Output ~ 0
TEENSY_VIN
NoConn ~ 1550 2150
Wire Wire Line
	1500 4100 650  4100
Wire Wire Line
	4900 4100 4900 4650
Wire Wire Line
	4900 4650 7100 4650
Wire Wire Line
	7100 4650 7100 5000
Wire Wire Line
	650  4100 650  3150
Wire Wire Line
	650  3150 5100 3150
Wire Wire Line
	5100 3150 5100 2600
Wire Wire Line
	5100 2600 6650 2600
Wire Wire Line
	6650 2600 6650 3300
Wire Wire Line
	6400 3300 6650 3300
Connection ~ 650  4100
Text Notes 3500 1950 0    50   ~ 0
SILKSCREEN:
Text Notes 3500 2300 0    50   ~ 0
Limitation of 5V0 regulator.
Text Notes 1100 5250 0    50   ~ 0
ON
Text Notes 1100 5450 0    50   ~ 0
OFF
$Comp
L Device:C C?
U 1 1
P 1900 5500
AR Path="/5E755787/5FB0B59C" Ref="C?"  Part="1" 
AR Path="/5E755AC8/5D2551FF/5FB0B59C" Ref="C?"  Part="1" 
AR Path="/5EA63449/5FB0B59C" Ref="C?"  Part="1" 
AR Path="/5E7548ED/5FB0B59C" Ref="C8"  Part="1" 
F 0 "C8" H 1991 5546 50  0000 L CNN
F 1 "0.01uF" H 1991 5455 50  0000 L CNN
F 2 "Capacitor_SMD:C_0805_2012Metric" H 1900 5500 50  0001 C CNN
F 3 "~" H 1900 5500 50  0001 C CNN
	1    1900 5500
	-1   0    0    -1  
$EndComp
$Comp
L Device:R R?
U 1 1
P 2250 5800
AR Path="/5E755787/5FB0C27F" Ref="R?"  Part="1" 
AR Path="/5E755AC8/5D2551FF/5FB0C27F" Ref="R?"  Part="1" 
AR Path="/5E7548ED/5FB0C27F" Ref="R48"  Part="1" 
F 0 "R48" H 2320 5846 50  0000 L CNN
F 1 "10k" H 2320 5755 50  0000 L CNN
F 2 "Resistor_SMD:R_0805_2012Metric" V 2180 5800 50  0001 C CNN
F 3 "~" H 2250 5800 50  0001 C CNN
	1    2250 5800
	1    0    0    -1  
$EndComp
Connection ~ 2250 5950
$Comp
L Device:D_Zener_Small Z1
U 1 1
P 2550 5450
F 0 "Z1" V 2503 5523 50  0000 L CNN
F 1 "PDZ10BGWX_(10V)" V 2596 5523 50  0000 L CNN
F 2 "Digikey:SOD-123" V 2550 5450 50  0001 C CNN
F 3 "https://assets.nexperia.com/documents/data-sheet/PDZ-GW_SER.pdf" V 2550 5450 50  0001 C CNN
	1    2550 5450
	0    1    1    0   
$EndComp
Wire Wire Line
	2450 5250 2550 5250
Wire Wire Line
	2550 5350 2550 5250
Connection ~ 2550 5250
Wire Wire Line
	2550 5250 2900 5250
$Comp
L Device:Q_PMOS_DGS Q22
U 1 1
P 2250 5350
F 0 "Q22" V 2596 5350 50  0000 C CNN
F 1 "MCC_SL3401A" V 2503 5350 50  0000 C CNN
F 2 "Digikey:SOT-23-3" H 2450 5450 50  0001 C CNN
F 3 "https://www.infineon.com/dgdl/BSS315P_Rev2.3.pdf?folderId=db3a304314dca38901154a72e3951a65&fileId=db3a304330f686060130ff61f31b7f06" H 2250 5350 50  0001 C CNN
	1    2250 5350
	0    -1   -1   0   
$EndComp
Text Notes 2300 5200 0    50   ~ 0
Rds(on)0.06
Text Notes 4500 5000 0    50   ~ 0
VIN MAX 7.5V
Text Notes 5700 6200 0    50   ~ 0
0.24V DROP @ 800mA
Text Notes 7650 5650 0    50   ~ 0
IN MAX 5.5V
Wire Wire Line
	5300 4800 5800 4800
Wire Wire Line
	650  4100 650  5350
Wire Wire Line
	4050 4100 4900 4100
Wire Wire Line
	9850 5550 10000 5550
Wire Wire Line
	10100 5550 10200 5550
Wire Wire Line
	10000 5550 10100 5550
Connection ~ 10000 5550
Connection ~ 10100 5550
$EndSCHEMATC
